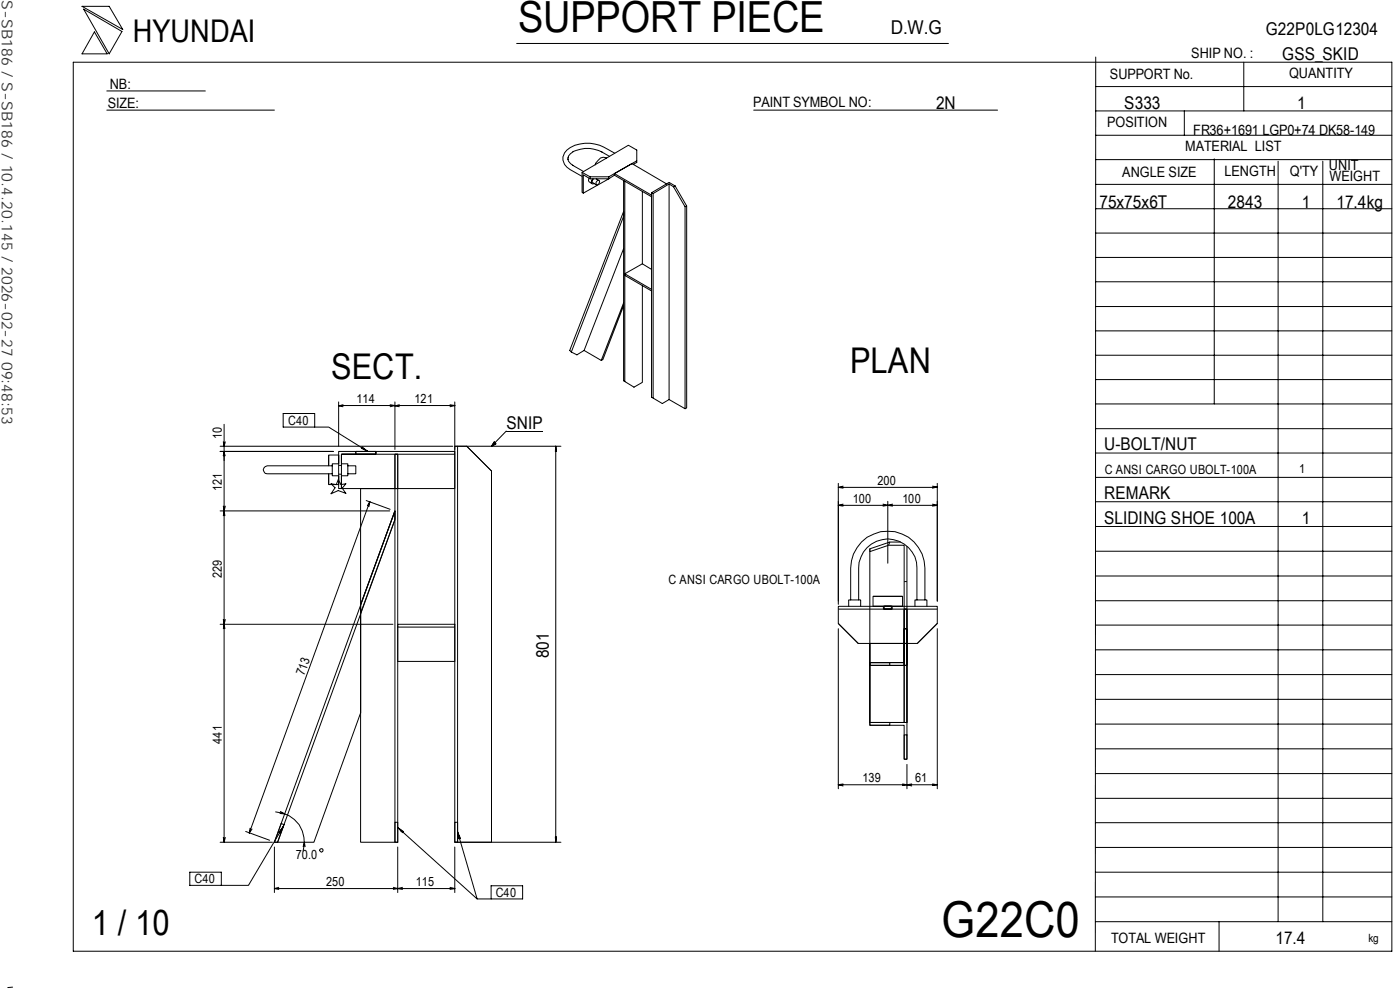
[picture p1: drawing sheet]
<svg xmlns="http://www.w3.org/2000/svg" width="297mm" height="210mm" viewBox="0 0 297 210" stroke-linecap="round" stroke-linejoin="round" font-family="sans-serif">
<g fill="none" stroke="#000" stroke-width=".21">
<path d="M15.5 13.2h279.8v188.6h-279.8zM17.4 1.3h5.8l2.8 5zM17.7 1.9l8.2 4.8-2.7 4.7zM20 6.8l2.7 4.6h-5.3zM22.7 19.3h20.9M109.6 9.2h91.6M232.5 18.4h62.8M232.5 12.1l-.1 189.7M263.9 13.2v10.3M22.7 23.4h35.5M120.4 33.7l.2 .5 1 .9M120.5 33.3v.6"/>
<path d="M121.5 35l2.3 1.4M121.5 32.2a6.9 6.9 0 0 1 6.2 0M121.6 32.2l-.6 .4-.5 .8M123.5 36.6l1.7 .9M124.9 37.8v.7l.6 .4M125.2 37.5h4v.4h-4zM125.7 37.9l-.3 .7 .1 .3h.6M125.9 37.9l-.3 .6 .9 .7M126.5 37.9l.5 .4M126.6 38.4l.4-.1a.6 .6 0 0 1 .1 .6 .6 .6 0 0 1-.6 .3v-.5zM126.6 37.9v.1M127.6 32.2l1.7 1"/>
<path d="M128.7 33.5a1.29 1.29 0 0 0-1.8 .5l-.5 .6-.1 .4M130.3 37.2l-6.6 3.8v-3.9l1.5 .8M130.3 36.8l7.9 4.6v.3l-7.9-4.5M130.3 37.2v-.4l3.8-2.1 7.3 4.3M130.4 32.5a9.2 9.2 0 0 0-8.4-1.7 3.3 3.3 0 0 0-2.6 3.1 2.78 2.78 0 0 0 1.6 2.1l2.5 1.4M134.3 34.9l.8-.5v-2.6l-1.8-1-9.8 5.8v4.2l.2 .2M135.1 34.1l-5.9 3.4M141.9 39l1 .6M142.9 39.6l.3-.2 2.5 4.3-.4 .1zM143.2 39.4l-1.3-.7-3.7 2.2v43.3l2.3 1.4 1.4-.9M159.9 23.4h51.7M232.5 39.1h62.8"/>
<path d="M232.5 33.9h62.8M232.5 28.7h62.8M232.5 23.5h62.8M251.3 23.5v5.2M257.6 33.7v52M271.2 34.2v161.3M280.6 34.2v161.3M132.3 52.7l-8.4 21.6 3.7 2.1M136.3 40.6v15.4M138.2 57.1l-1.9-1.1-3.7 2.1 5.6 3.3v.3l-5.6-3.3v-.3M138.2 40.9l.4 .2 3.3-2.1v45.7l3.4 2M138.6 41.1v43.3"/>
<path d="M145.7 43.7v42.8l-.4 .2v-42.9M232.5 59.8h62.8M232.5 54.6h62.8M232.5 49.4h62.8M232.5 44.3h62.8M123.9 74.3l-1.5 1-1.2-.6-.3-.4 11.4-29.4v1l-11.1 28.8M132.3 64.3l-4.7 12.1 .3-.1 4.4-11.5M136.3 60.6v20.5l-1.8 1-2.2-1.3v-42.5l.3 .2v42.4M232.5 75.3h62.8M232.5 70.2h62.8M232.5 65h62.8M46.7 94.6h49.4"/>
<path d="M47.4 96.7l.1-1 .2 1M47.4 93.7l.1 .9 .3-.9M47.5 90v88.6M60.1 87.7h6.7v2.9h-6.7zM66.8 90.6h2.9l8.3 5.1M69.7 96.5v2.3v-2.3h2.1v1.9h-1.3v2.5h1.3v1.9h-2.1v-2.3v2.3M70.5 98.8h-13.8a.85 .85 0 0 0-.9 .8 .85 .85 0 0 0 .9 .9h13.8M70.7 95.7h-24M71.8 86h24.7M71.8 98.7h.6M71.8 85.2v9.4M72.8 85.8l-1 .3 1 .2"/>
<path d="M73.8 98.8h1.7v1.7h-1.7M75.5 95.7h-3.7v7.9h.6v-7.3h3.1M75.5 95.7h4.2v.6h-4.2zM76.8 94.8l1.2 .9-1.3-.6zM77.2 95.1l-.1 .2M79.7 95.7v.6h-7.3v2.1h1.4v2.5h-1.4v2.7h24.1v-7.3M79.7 95.7h16.8v.6h-16.8M82.8 85.8l1 .2-1 .3M83.8 85.2v10.1M83.8 96.3h.6v82.3h-.6zM84.7 85.8l-.9 .3 .9 .2M95.5 85.8l1 .2"/>
<path d="M96.5 94.6h.6v84h-.6zM96.5 85.2v10.1M96.5 94.6h22.5M96.5 86l-1 .3M99 94.6l5.3 5.3v78.7h-7.2M104.9 93.7l.3 .4-.9 .5zM107.4 91.4l-3.1 3.2M107.4 91.4h7.7M117.8 95.4h.2M117.9 94.6l.2 1.1h-.3zM117.9 94.6v84M232.5 96.1h62.8"/>
<path d="M232.5 90.9h62.8M232.5 85.7h62.8M232.5 80.5h62.8M46.7 108.4h36M47.4 107.3l.3 2.1M47.8 107.3l-.4 2.1M70.2 102.6l1.1 .2 .5-1 .6 1 1-.2-.8 .9 .8 1.1-1.6-.6-1.6 .7 .9-1.2zM71.8 100.6h.6M77.7 106.2l5.1 1.8M78.4 106.4l-.5 .9M78.4 106.4l-.1 1M78.4 106.4l-25.5 70.3"/>
<path d="M83.8 108.4v1.8l-24.9 68.4h-.7zM83.8 108.4v1.8l-7.3 19.8v-1.7zM83.8 108.4l-7.3 19.9M84.4 103.6v-7.3h-.6v7.3h.6h-7.9v47.6M177.8 107.2l1.1 .1M177.8 107.2h21M177.8 102.5v25.7M177.8 103.4l1.1 .1M177.8 103.4h21M178.9 106.9l-1.1 .3M178.9 103.1l-1.1 .3M184.5 116.4v24.1h7.3"/>
<path d="M187.3 106.9l1 .3M188.3 106.3v13.2M188.3 107.2l-1 .1M188.3 107.2l1.1 .1M188.5 115.6h3.3v17.7M188.8 115l-.3 .6-4 1.4v-.6M188.8 115h2.3M188.8 115l-4.3 1.4M189.4 106.9l-1.1 .3M192.4 115.9v17.4M197.8 106.9l1 .3M197.8 103.1l1 .2-1 .2"/>
<path d="M198.8 102.5v25M198.8 107.2l-1 .1M232.5 101.3h62.8M232.5 116.9h62.8M232.5 111.7h62.8M232.5 106.4h62.8M46.7 132.4h36.7M47.4 131.4l.1 1M47.5 132.4l-.1 .9M47.5 132.4l.2 .9M47.8 131.4l-.3 1M84.4 133v7.3h12.1v-7.3"/>
<path d="M84.4 132.4h12.1v.6h-12.1zM177.8 128.6h21v3.6l-4.2 4.3h-12.5l-4.3-4.3zM177.8 133.3v34M177.8 129.2h21M180 128.6v-1.4h2.6v1.4M180.5 127.2v-6.7a7.9 7.9 0 0 1 7.8-7.8 7.9 7.9 0 0 1 7.9 7.8v6.7M182.2 127.2v-6.7a6.2 6.2 0 0 1 6.1-6.2 6.2 6.2 0 0 1 6.2 6.2v6.7M185.2 128.6h6.3h-6.3M185.2 126.5h6.3M185.2 128.6v-2.1h6.3v2.1M187.4 128.6h1.9v.6h-1.9zM187.4 128.6h1.9"/>
<path d="M187.6 128.6h1.5v.6h-1.5zM191.8 133.3v7.2v-7.2h.6zM191.8 129.2h.6v7.3h-.6zM191.8 123.3h.6M192.4 136.5v16.7h-7.9v-16.7v16.7h7.3v-24h.6v24h-.6v-12.1M192.4 133.3v7.8h-.6M192.4 133.3h-.6v7.2M194.1 128.6v-1.4h2.5v1.4M198.8 133.3v34M232.5 137.8h62.8M232.5 132.6h62.8M232.5 122.2h62.8"/>
<path d="M232.5 127.4h62.8M76.5 151.2l-9.9 27.4h-7.7M76.5 151.2v27.4h7.3M184.5 141.1h7.9v12.1h-7.9zM184.5 153.2h4.3v.6h-4.3zM184.5 153.2h7.9v7.8h-.6v-7.2h-7.3zM184.5 140.5h4.3v.6h-4.3zM191.8 155.9h.6v5.1h-.6zM191.8 140.5h-7.3v.6h7.3M191.8 140.5v-7.2h.6v7.8h-.6v-.6v.6M232.5 158.8h62.8M232.5 153.6h62.8"/>
<path d="M232.5 148.3h62.8M232.5 143.1h62.8M46.7 178.6h11.1M47.4 177.6l.1 1M47.8 177.6l-.3 1M52.1 176.4l5.1 1.8M53 175.7l-.1 1M53.5 175.8l-.6 .9M58.2 179.7v9.6M58.5 172.2a6.4 6.4 0 0 1 5.8 8.3M59.5 176.1l.2 .2M59.5 172.1l.9 .5-1-.1"/>
<path d="M59.7 174.7l.5 .2-1.3 3.7h-.7zM60.1 175.3l-7.4 12.5h-5.7M60.1 175.3l-.6 1.4-.4-.2zM64.3 179.6l.3-1 .1 1M83.8 174.4h.6v4.2h-.6zM84.4 175.5l16.8 15.2h3M84.4 179.7v9.6M84.4 175.5l1.2 .9-.2 .2zM85.2 176.1l-.1 .2M96.5 174.4h.6v4.2h-.6zM96.5 179.7v9.6M96.5 178.6h22.5"/>
<path d="M97.1 176.4l4.1 14.3M97.1 176.4l.6 1.4-.4 .1zM97.5 177.4l-.3 .1M117.8 177.5h.3l-.2 1.1zM117.8 177.9h.2M177.8 166.4h21M177.8 166.4l1.1 .3M178.9 166.3l-1.1 .1M191.5 166.3l.9 .1M192.4 162.1v5.2M192.4 166.4l1 .3M192.4 166.4l-.9 .2"/>
<path d="M193.4 166.3l-1 .1M197.8 166.3l1 .1M198.8 166.4l-1 .2M232.5 179.7h62.8M232.5 174.5h62.8M232.5 169.3h62.8M232.5 164.1h62.8M40.3 185h6.7v2.8h-6.7zM58.2 188.5l.9 .1M58.2 188.5h38.3M59.1 188.2l-.9 .3M83.4 188.2l1 .3"/>
<path d="M84.4 188.5l-1 .1M84.4 188.5l1 .1M85.4 188.2l-1 .3M95.5 188.2l1 .3M96.5 188.5l-1 .1M104.2 187.9h6.7v2.8h-6.7zM232.5 195.5h62.8M232.5 190.2h62.8M232.5 185h62.8M258.6 195.5v6.3M2.7 209.4l-1 .1"/>
<circle cx="68.2" cy="180.4" r=".4"/>
</g>
<path d="M104.3 93.8h.9v.9h-.9z" fill="#000"/>
<text font-size="10.5" x="199.7" y="198.6">G22C0</text>
<text font-size="9.1" x="109.9" y="6.9">SUPPORT PIECE</text>
<g font-size="7.5">
<text x="70.3" y="80.3">SECT.</text>
<text x="180.3" y="79.1">PLAN</text>
<text x="19.5" y="198.3">1 / 10</text>
</g>
<text font-size="6.6" x="28.2" y="8.9">HYUNDAI</text>
<text font-size="4" x="189" y="7.3">D.W.G</text>
<g font-size="3.7">
<text x="268.6" y="7.5">G22P0LG12304</text>
<text x="272" y="12.7">GSS_SKID</text>
<text x="198.6" y="23.1">2N</text>
<text x="238.5" y="23.1">S333</text>
<text x="275.2" y="23.1">1</text>
<text x="233.3" y="44.1">75x75x6T</text>
<text x="260.5" y="44.1">2843</text>
<text x="276.2" y="44.1">1</text>
<text x="283.5" y="44.1">17.4kg</text>
<text x="107.4" y="91">SNIP</text>
<text x="234.3" y="95.4">U-BOLT/NUT</text>
<text x="234.3" y="105.9">REMARK</text>
<text x="234.3" y="111.2">SLIDING SHOE 100A</text>
<text x="276.2" y="111.2">1</text>
<text x="116.4" y="139.6" transform="rotate(-90 116.4 139.6)">801</text>
<text x="270.6" y="200.2">17.4</text>
</g>
<text font-size="3.2" fill="#323232" x=".4" y="0" transform="rotate(90 .4 0)">S-SB186 / S-SB186 / 10.4.20.145 / 2026-02-27 09:48:53</text>
<g font-size="3">
<text x="235.5" y="16.7">SUPPORT No.</text>
<text x="252.7" y="12.3">SHIP NO. :</text>
<text x="273.5" y="16.5">QUANTITY</text>
<text x="22.9" y="22.9">SIZE:</text>
<text x="23.3" y="18.8">NB:</text>
<text x="159.8" y="22.6">PAINT SYMBOL NO:</text>
<text x="234.9" y="27">POSITION</text>
<text x="253.2" y="28.5">FR36+1691 LGP0+74 DK58-149</text>
<text x="251.5" y="32">MATERIAL LIST</text>
<text x="238.1" y="37.5">ANGLE SIZE</text>
<text x="259.8" y="37.4">LENGTH</text>
<text x="273.6" y="37.4">Q'TY</text>
<text x="281.9" y="36.1">UNIT</text>
<text x="282" y="38.4">WEIGHT</text>
<text x="235.7" y="200">TOTAL WEIGHT</text>
</g>
<g font-size="2.7">
<text x="75.6" y="85.5">114</text>
<text x="88" y="85.5">121</text>
<text x="47.1" y="93.1" transform="rotate(-90 47.1 93.1)">10</text>
<text x="61.1" y="90.1">C40</text>
<text x="234.4" y="100.6">C ANSI CARGO UBOLT-100A</text>
<text x="275.6" y="100.3">1</text>
<text x="47.1" y="104.2" transform="rotate(-90 47.1 104.2)">121</text>
<text x="180.9" y="106.7">100</text>
<text x="186.2" y="102.8">200</text>
<text x="191.4" y="106.7">100</text>
<text x="47.1" y="122.6" transform="rotate(-90 47.1 122.6)">229</text>
<text x="141.8" y="123.9">C ANSI CARGO UBOLT-100A</text>
<text x="64.5" y="143.4" transform="rotate(-70 64.5 143.4)">713</text>
<text x="47.1" y="157.7" transform="rotate(-90 47.1 157.7)">441</text>
<text x="183" y="165.9">139</text>
<text x="194.1" y="165.9">61</text>
<text x="62.7" y="182.3">70.0</text>
<text x="41.2" y="187.4">C40</text>
<text x="69.2" y="188">250</text>
<text x="88.2" y="188">115</text>
<text x="105.2" y="190.2">C40</text>
</g>
<text font-size="2.4" x="290.3" y="199.9">kg</text>
</svg>
